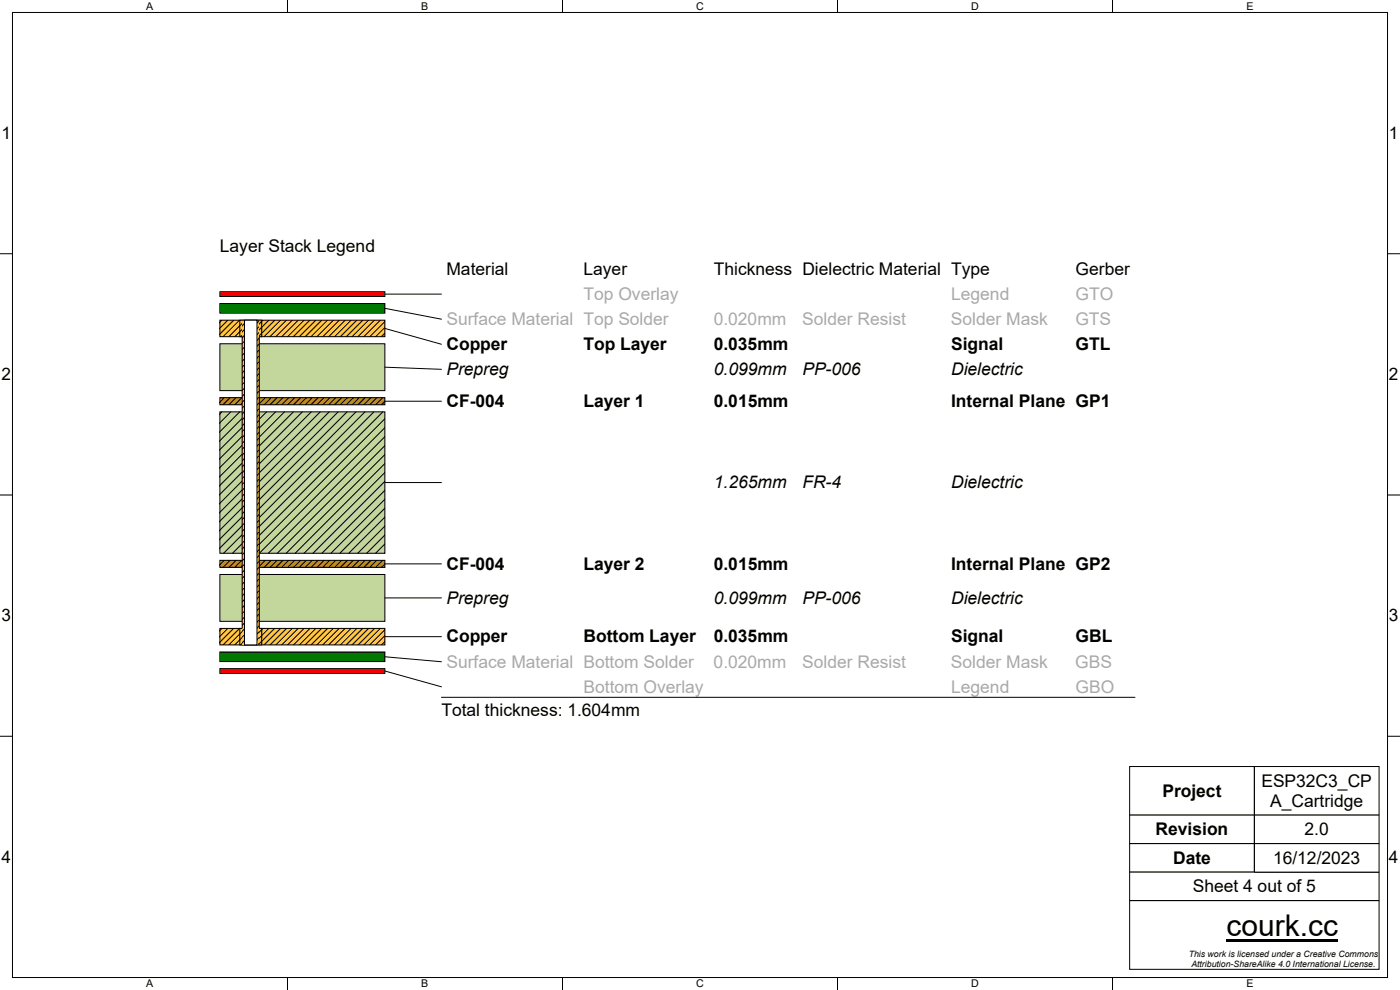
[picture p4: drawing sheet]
<svg xmlns="http://www.w3.org/2000/svg" width="297mm" height="210mm" viewBox="0 0 297 210" stroke-linecap="round" stroke-linejoin="round" font-family="sans-serif">
<g fill="none" stroke="#000" stroke-width=".21">
<path d="M2.6 2.6h291.8v204.8h-291.8zM61 0v2.6M119.3 0v2.6M177.7 0v2.6M236 0v2.6M0 53.8h2.6M294.4 53.8h2.6M0 105h2.6M294.4 105h2.6M0 156.2h2.6M294.4 156.2h2.6M61 207.4v2.6"/>
<path d="M119.3 207.4v2.6M177.7 207.4v2.6M236 207.4v2.6"/>
</g>
<path d="M239.7 162.7h26.3v10.1h-26.3z" fill="#fff"/>
<path d="M266.1 162.6v10.3h-26.5" fill="none" stroke="#000" stroke-width=".21"/>
<path d="M239.7 173h26.3v5.9h-26.3z" fill="#fff"/>
<path d="M239.6 172.9h26.5v6.1h-26.5" fill="none" stroke="#000" stroke-width=".21"/>
<path d="M239.7 179.1h26.3v5.8h-26.3z" fill="#fff"/>
<path d="M239.6 179h26.5v6h-26.5" fill="none" stroke="#000" stroke-width=".21"/>
<path d="M239.7 185.1h52.8v5.8h-52.8z" fill="#fff"/>
<path d="M239.6 185h53M239.6 191h53" fill="none" stroke="#000" stroke-width=".21"/>
<path d="M239.7 191.1h52.8v14.4h-52.8z" fill="#fff"/>
<path d="M239.6 191h53" fill="none" stroke="#000" stroke-width=".21"/>
<path d="M266.2 162.7h26.3v10.1h-26.3z" fill="#fff"/>
<path d="M266.1 162.6v10.3h26.5" fill="none" stroke="#000" stroke-width=".21"/>
<path d="M266.2 173h26.3v5.9h-26.3z" fill="#fff"/>
<path d="M292.6 172.9h-26.5v6.1h26.5" fill="none" stroke="#000" stroke-width=".21"/>
<path d="M266.2 179.1h26.3v5.8h-26.3z" fill="#fff"/>
<path d="M239.6 162.6h53v43h-53zM292.6 179h-26.5v6h26.5" fill="none" stroke="#000" stroke-width=".21"/>
<path d="M260.2 199.2h23.7v.4h-23.7z" fill="#000"/>
<path d="M46.6 61.9h35v1h-35z" fill="#f00" stroke="#000" stroke-width=".21"/>
<path d="M46.6 64.4h35v2h-35z" fill="#017901" stroke="#000" stroke-width=".21"/>
<path d="M46.6 67.9h35v3.5h-35z" fill-rule="evenodd" fill="#ffc647"/>
<g fill="none" stroke="#000" stroke-width=".21">
<path d="M46.6 67.9h35v3.5h-35zM47.1 67.9l-.5 .5M48.3 67.9l-1.7 1.7M49.6 67.9l-3 3M50.8 67.9l-3.5 3.5M52.1 67.9l-3.5 3.5M53.3 67.9l-3.5 3.5M54.5 67.9l-3.5 3.5M55.8 67.9l-3.5 3.5M57 67.9l-3.5 3.5M58.3 67.9l-3.5 3.5M59.5 67.9l-3.5 3.5"/>
<path d="M60.8 67.9l-3.5 3.5M62 67.9l-3.5 3.5M63.3 67.9l-3.5 3.5M64.5 67.9l-3.5 3.5M65.8 67.9l-3.5 3.5M67 67.9l-3.5 3.5M68.2 67.9l-3.5 3.5M69.5 67.9l-3.5 3.5M70.7 67.9l-3.5 3.5M72 67.9l-3.5 3.5M73.2 67.9l-3.5 3.5M74.5 67.9l-3.5 3.5"/>
<path d="M75.7 67.9l-3.5 3.5M77 67.9l-3.5 3.5M78.2 67.9l-3.5 3.5M79.4 67.9l-3.5 3.5M80.7 67.9l-3.5 3.5M81.7 68.2l-3.3 3.2M81.7 69.4l-2 2M81.7 70.6l-.8 .8"/>
</g>
<path d="M46.6 72.9h35v10h-35z" fill="#c3d69b" stroke="#000" stroke-width=".21"/>
<path d="M46.6 84.4h35v1.5h-35z" fill-rule="evenodd" fill="#c88c02"/>
<g fill="none" stroke="#000" stroke-width=".21">
<path d="M46.6 84.4h35v1.5h-35zM47.6 84.4l-1 .9M48.8 84.4l-1.5 1.5M50.1 84.4l-1.5 1.5M51.3 84.4l-1.5 1.5M52.5 84.4l-1.5 1.5M53.8 84.4l-1.5 1.5M55 84.4l-1.5 1.5M56.3 84.4l-1.5 1.5M57.5 84.4l-1.5 1.5M58.8 84.4l-1.5 1.5M60 84.4l-1.5 1.5"/>
<path d="M61.3 84.4l-1.5 1.5M62.5 84.4l-1.5 1.5M63.8 84.4l-1.5 1.5M65 84.4l-1.5 1.5M66.2 84.4l-1.5 1.5M67.5 84.4l-1.5 1.5M68.7 84.4l-1.5 1.5M70 84.4l-1.5 1.5M71.2 84.4l-1.5 1.5M72.5 84.4l-1.5 1.5M73.7 84.4l-1.5 1.5M75 84.4l-1.5 1.5"/>
<path d="M76.2 84.4l-1.5 1.5M77.4 84.4l-1.5 1.5M78.7 84.4l-1.5 1.5M79.9 84.4l-1.5 1.5M81.2 84.4l-1.5 1.5M81.7 85.1l-.8 .8"/>
</g>
<path d="M46.6 87.4h35v30h-35z" fill-rule="evenodd" fill="#c3d69b"/>
<g fill="none" stroke="#000" stroke-width=".21">
<path d="M46.6 87.4h35v30h-35zM47.1 87.4l-.5 .4M49 87.4l-2.4 2.3M50.9 87.4l-4.3 4.2M52.8 87.4l-6.2 6.1M54.7 87.4l-8.1 8M56.6 87.4l-10 9.9M58.5 87.4l-11.9 11.8M60.4 87.4l-13.8 13.7M62.3 87.4l-15.7 15.6M64.2 87.4l-17.6 17.5M66 87.4l-19.4 19.4"/>
<path d="M67.9 87.4l-21.3 21.3M69.8 87.4l-23.2 23.2M71.7 87.4l-25.1 25.1M73.6 87.4l-27 27M75.5 87.4l-28.9 28.9M77.4 87.4l-30 30M79.3 87.4l-30 30M81.2 87.4l-30 30M81.7 88.8l-28.6 28.6M81.7 90.7l-26.7 26.7M81.7 92.6l-24.8 24.8M81.7 94.5l-22.9 22.9"/>
<path d="M81.7 96.4l-21 21M81.7 98.3l-19.1 19.1M81.7 100.2l-17.2 17.2M81.7 102.1l-15.3 15.3M81.7 104l-13.4 13.4M81.7 105.9l-11.5 11.5M81.7 107.8l-9.6 9.6M81.7 109.7l-7.7 7.7M81.7 111.6l-5.8 5.8M81.7 113.5l-3.9 3.9M81.7 115.3l-2 2.1M81.7 117.2l-.1 .2"/>
</g>
<path d="M46.6 118.9h35v1.5h-35z" fill-rule="evenodd" fill="#c88c02"/>
<g fill="none" stroke="#000" stroke-width=".21">
<path d="M46.6 118.9h35v1.5h-35zM47.6 118.9l-1 .9M48.8 118.9l-1.5 1.5M50.1 118.9l-1.5 1.5M51.3 118.9l-1.5 1.5M52.5 118.9l-1.5 1.5M53.8 118.9l-1.5 1.5M55 118.9l-1.5 1.5M56.3 118.9l-1.5 1.5M57.5 118.9l-1.5 1.5M58.8 118.9l-1.5 1.5M60 118.9l-1.5 1.5"/>
<path d="M61.3 118.9l-1.5 1.5M62.5 118.9l-1.5 1.5M63.8 118.9l-1.5 1.5M65 118.9l-1.5 1.5M66.2 118.9l-1.5 1.5M67.5 118.9l-1.5 1.5M68.7 118.9l-1.5 1.5M70 118.9l-1.5 1.5M71.2 118.9l-1.5 1.5M72.5 118.9l-1.5 1.5M73.7 118.9l-1.5 1.5M75 118.9l-1.5 1.5"/>
<path d="M76.2 118.9l-1.5 1.5M77.4 118.9l-1.5 1.5M78.7 118.9l-1.5 1.5M79.9 118.9l-1.5 1.5M81.2 118.9l-1.5 1.5M81.7 119.6l-.8 .8"/>
</g>
<path d="M46.6 121.9h35v9.9h-35z" fill="#c3d69b" stroke="#000" stroke-width=".21"/>
<path d="M46.6 133.3h35v3.5h-35z" fill-rule="evenodd" fill="#ffc647"/>
<g fill="none" stroke="#000" stroke-width=".21">
<path d="M46.6 133.3h35v3.5h-35zM47.1 133.3l-.5 .5M48.3 133.3l-1.7 1.7M49.6 133.3l-3 3M50.8 133.3l-3.5 3.5M52.1 133.3l-3.5 3.5M53.3 133.3l-3.5 3.5M54.5 133.3l-3.5 3.5M55.8 133.3l-3.5 3.5M57 133.3l-3.5 3.5M58.3 133.3l-3.5 3.5M59.5 133.3l-3.5 3.5"/>
<path d="M60.8 133.3l-3.5 3.5M62 133.3l-3.5 3.5M63.3 133.3l-3.5 3.5M64.5 133.3l-3.5 3.5M65.8 133.3l-3.5 3.5M67 133.3l-3.5 3.5M68.2 133.3l-3.5 3.5M69.5 133.3l-3.5 3.5M70.7 133.3l-3.5 3.5M72 133.3l-3.5 3.5M73.2 133.3l-3.5 3.5M74.5 133.3l-3.5 3.5"/>
<path d="M75.7 133.3l-3.5 3.5M77 133.3l-3.5 3.5M78.2 133.3l-3.5 3.5M79.4 133.3l-3.5 3.5M80.7 133.3l-3.5 3.5M81.7 133.5l-3.3 3.3M81.7 134.8l-2 2M81.7 136l-.8 .8"/>
</g>
<path d="M46.6 138.3h35v2h-35z" fill="#017901" stroke="#000" stroke-width=".21"/>
<path d="M46.6 141.8h35v1h-35z" fill="#f00" stroke="#000" stroke-width=".21"/>
<path d="M50.9 67.9h4.6v3.5h-4.6z" fill-rule="evenodd" fill="#ffc647"/>
<path d="M50.9 67.9h4.6v3.5h-4.6zM52.1 67.9l-1.3 1.2M53.3 67.9l-2.5 2.5M54.5 67.9l-3.5 3.5M55.6 68.2l-3.3 3.2M55.6 69.4l-2.1 2M55.6 70.6l-.8 .8" fill="none" stroke="#000" stroke-width=".21"/>
<path d="M50.9 133.3h4.6v3.5h-4.6z" fill-rule="evenodd" fill="#ffc647"/>
<path d="M50.9 133.3h4.6v3.5h-4.6zM52.1 133.3l-1.3 1.2M53.3 133.3l-2.5 2.5M54.5 133.3l-3.5 3.5M55.6 133.5l-3.3 3.3M55.6 134.8l-2.1 2M55.6 136l-.8 .8" fill="none" stroke="#000" stroke-width=".21"/>
<path d="M51.5 68h3.4v68.7h-3.4z" fill-rule="evenodd" fill="#ffc647"/>
<g fill="none" stroke="#000" stroke-width=".21">
<path d="M51.4 71.4v61.9M52.5 68l-1.1 1.1M53.7 68l-2.3 2.3M55 68l-3.6 3.6M55 69.3l-3.6 3.5M55 70.5l-3.6 3.6M55 71.8l-3.6 3.5M55 73l-3.6 3.6M55 74.3l-3.6 3.5M55 75.5l-3.6 3.6M55 76.8l-3.6 3.5M55 78l-3.6 3.5"/>
<path d="M55 79.2l-3.6 3.6M55 71.4v61.9M55 91.7l-3.6 3.5M55 95.4l-3.6 3.6M55 99.2l-3.6 3.5M55 80.5l-3.6 3.5M55 81.7l-3.6 3.6M55 83l-3.6 3.5M55 84.2l-3.6 3.6M55 85.5l-3.6 3.5M55 86.7l-3.6 3.6M55 89.2l-3.6 3.5"/>
<path d="M55 90.5l-3.6 3.5M55 92.9l-3.6 3.6M55 94.2l-3.6 3.5M55 96.7l-3.6 3.5M55 97.9l-3.6 3.6M55 88l-3.6 3.5M55 112.9l-3.6 3.5M55 100.4l-3.6 3.6M55 101.7l-3.6 3.5M55 102.9l-3.6 3.5M55 104.1l-3.6 3.6M55 105.4l-3.6 3.5"/>
<path d="M55 106.6l-3.6 3.6M55 107.9l-3.6 3.5M55 109.1l-3.6 3.6M55 110.4l-3.6 3.5M55 111.6l-3.6 3.6M55 114.1l-3.6 3.5M55 115.4l-3.6 3.5M55 116.6l-3.6 3.5M55 117.8l-3.6 3.6M55 119.1l-3.6 3.5M55 132.8l-3.6 3.5M55 134l-2.7 2.7"/>
<path d="M55 135.3l-1.5 1.4M55 120.3l-3.6 3.6M55 121.6l-3.6 3.5M55 122.8l-3.6 3.6M55 124.1l-3.6 3.5M55 125.3l-3.6 3.6M55 126.6l-3.6 3.5M55 129l-3.6 3.6M55 130.3l-3.6 3.5M55 131.5l-3.6 3.6M55 127.8l-3.6 3.5M55 136.5l-.2 .2"/>
</g>
<path d="M51.9 67.9h2.6v68.9h-2.6z" fill="#fff" stroke="#000" stroke-width=".21"/>
<path d="M81.6 62.4h12M81.6 65.4l12 2.3M81.6 69.7l12 3.3M81.6 77.9l12 .4M81.6 85.1h12M81.6 102.4h12M81.6 119.6h12M81.6 126.8h12M81.6 135.1h12M81.6 139.3l12 1.1M81.6 142.3l12 3.4M93.6 147.9h147.2" fill="none" stroke="#000" stroke-width=".21"/>
<text font-size="6.3" x="260.2" y="198.5">courk.cc</text>
<g font-size="3.7">
<text x="46.6" y="53.5">Layer Stack Legend</text>
<text x="94.7" y="58.3">Material</text>
<text x="123.8" y="58.3">Layer</text>
<text x="151.4" y="58.3">Thickness Dielectric Material Type</text>
<text x="228.2" y="58.3">Gerber</text>
<text x="94.7" y="74.2">Copper</text>
<text x="123.8" y="74.2">Top Layer</text>
<text x="151.4" y="74.2">0.035mm</text>
<text x="201.8" y="74.2">Signal</text>
<text x="228.2" y="74.2">GTL</text>
<text x="94.7" y="79.6">Prepreg</text>
<text x="151.4" y="79.6">0.099mm</text>
<text x="170.2" y="79.6">PP-006</text>
<text x="201.8" y="79.6">Dielectric</text>
<text x="94.7" y="86.3">CF-004</text>
<text x="123.8" y="86.3">Layer 1</text>
<text x="151.4" y="86.3">0.015mm</text>
<text x="201.8" y="86.3">Internal Plane GP1</text>
<text x="151.4" y="103.6">1.265mm</text>
<text x="170.2" y="103.6">FR-4</text>
<text x="201.8" y="103.6">Dielectric</text>
<text x="94.7" y="120.8">CF-004</text>
<text x="123.8" y="120.8">Layer 2</text>
<text x="151.4" y="120.8">0.015mm</text>
<text x="201.8" y="120.8">Internal Plane GP2</text>
<text x="94.7" y="128.1">Prepreg</text>
<text x="151.4" y="128.1">0.099mm</text>
<text x="170.2" y="128.1">PP-006</text>
<text x="201.8" y="128.1">Dielectric</text>
<text x="94.7" y="136.3">Copper</text>
<text x="123.8" y="136.3">Bottom Layer</text>
<text x="151.4" y="136.3">0.035mm</text>
<text x="201.8" y="136.3">Signal</text>
<text x="228.2" y="136.3">GBL</text>
<text x="93.6" y="151.9">Total thickness: 1.604mm</text>
<text x="267.6" y="166.8">ESP32C3_CP</text>
<text x="246.6" y="169">Project</text>
<text x="269.5" y="171.1">A_Cartridge</text>
<text x="245.2" y="177.2">Revision</text>
<text x="276.8" y="177.2">2.0</text>
<text x="248.9" y="183.2">Date</text>
<text x="270.1" y="183.2">16/12/2023</text>
<text x="253" y="189.2">Sheet 4 out of 5</text>
</g>
<g font-size="3.7" fill="#a9a9a9">
<text x="123.8" y="63.6">Top Overlay</text>
<text x="201.8" y="63.6">Legend</text>
<text x="228.2" y="63.6">GTO</text>
<text x="94.7" y="68.9">Surface Material Top Solder</text>
<text x="151.4" y="68.9">0.020mm</text>
<text x="170.2" y="68.9">Solder Resist</text>
<text x="201.7" y="68.9">Solder Mask</text>
<text x="228.1" y="68.9">GTS</text>
<text x="94.7" y="141.6">Surface Material Bottom Solder</text>
<text x="151.4" y="141.6">0.020mm</text>
<text x="170.2" y="141.6">Solder Resist</text>
<text x="201.7" y="141.6">Solder Mask</text>
<text x="228.1" y="141.6">GBS</text>
<text x="123.8" y="146.9">Bottom Overlay</text>
<text x="201.8" y="146.9">Legend</text>
<text x="228.2" y="146.9">GBO</text>
</g>
<g font-size="3.6">
<text x=".3" y="29.4">1</text>
<text x="294.7" y="29.4">1</text>
<text x=".3" y="80.6">2</text>
<text x="294.7" y="80.6">2</text>
<text x=".3" y="131.8">3</text>
<text x="294.7" y="131.8">3</text>
<text x=".3" y="183">4</text>
<text x="294.7" y="183">4</text>
</g>
<g font-size="2.3">
<text x="31" y="2.1">A</text>
<text x="89.4" y="2.1">B</text>
<text x="147.7" y="2.1">C</text>
<text x="206" y="2.1">D</text>
<text x="264.4" y="2.1">E</text>
<text x="31" y="209.5">A</text>
<text x="89.4" y="209.5">B</text>
<text x="147.7" y="209.5">C</text>
<text x="206" y="209.5">D</text>
<text x="264.4" y="209.5">E</text>
</g>
<g font-size="1.9">
<text x="252.2" y="203">This work is licensed under a Creative Commons</text>
<text x="252.7" y="205.2">Attribution-ShareAlike 4.0 International License.</text>
</g>
</svg>
